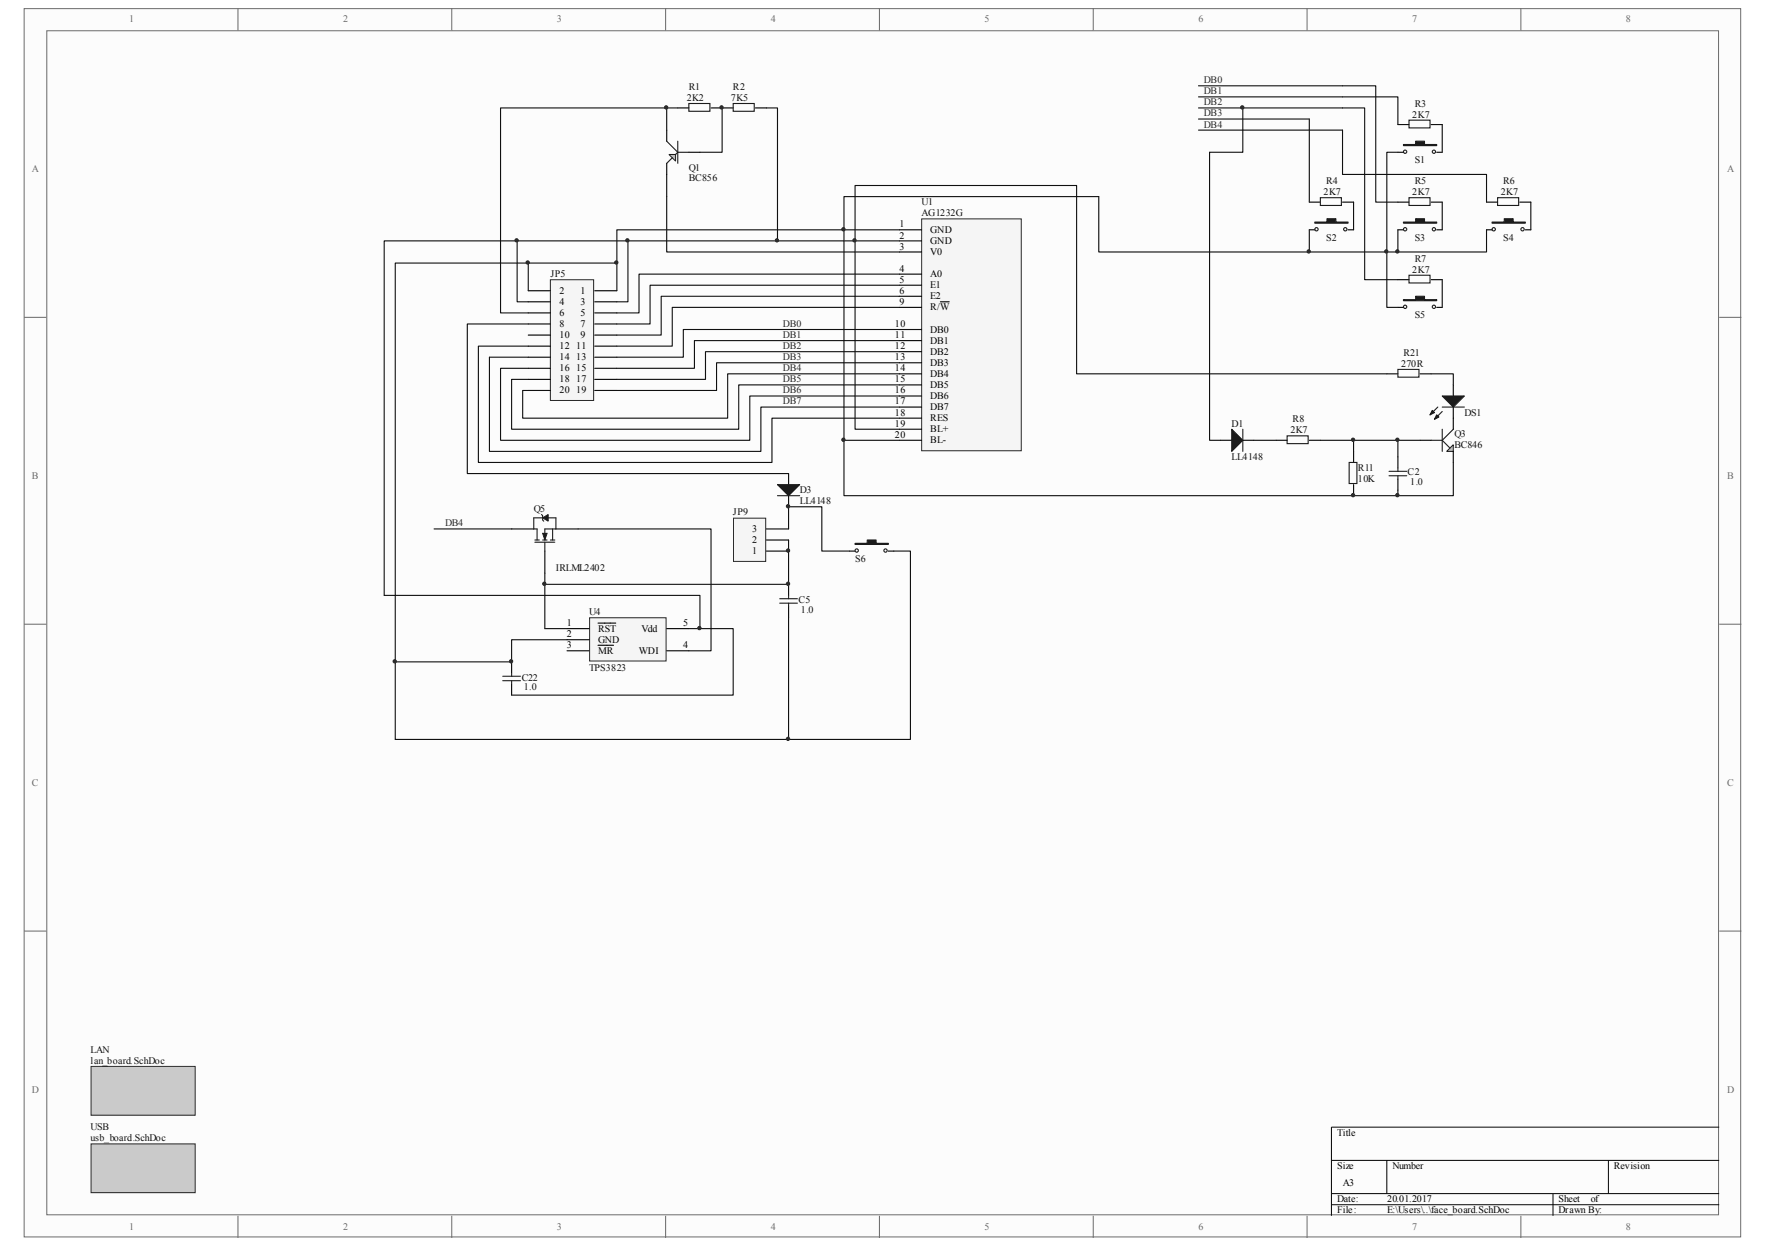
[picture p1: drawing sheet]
# Altium schematic sheet face_board.SchDoc
size A3

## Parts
C2  1.0  [_1206]
C5  1.0  [_1206]
C22  1.0  [_1206]
D1  LL4148  [_1206d]
D3  LL4148  [_1206d]
DS1  LED0  [el3]  (value not drawn)
JP5  PLHD-20  [HDR2X10]  (value not drawn)
JP9  PLS-3  [HDR1X3]  (value not drawn)
Q1  BC856  [SO-G3]
Q3  BC846  [SO-G3]
Q5  IRLML2402  [SO-G3]
R1  2K2  [_1206]
R2  7K5  [_1206]
R3  2K7  [_1206]
R4  2K7  [_1206]
R5  2K7  [_1206]
R6  2K7  [_1206]
R7  2K7  [_1206]
R8  2K7  [_1206]
R11  10K  [_1206]
R21  270R  [_1206]
S1  SWT-9  [SWT-9]  (value not drawn)
S2  SWT-9  [SWT-9]  (value not drawn)
S3  SWT-9  [SWT-9]  (value not drawn)
S4  SWT-9  [SWT-9]  (value not drawn)
S5  SWT-9  [SWT-9]  (value not drawn)
S6  SWT-6  [SWT-6]  (value not drawn)
U1  AG1232G  [AG1232G]
U4  TPS3823  [SO-G5/P.95]

## Sub-sheets
LAN = lan_board.SchDoc: no entries
USB = usb_board.SchDoc: no entries

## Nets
DB0: JP5.13 R5.2 U1.10(DB0)
DB1: JP5.15 R3.2 U1.11(DB1)
DB2: D1.1(A) JP5.17 R7.2 U1.12(DB2)
DB3: JP5.19 R4.2 U1.13(DB3)
DB4: JP5.20 Q5.3(D) R6.2 U1.14(DB4)
DB5: JP5.18 U1.15(DB5)
DB6: JP5.16 U1.16(DB6)
DB7: JP5.14 U1.17(DB7)
NetC2_1: C2.1 C5.1 C22.2 JP5.1 JP5.2 Q3.2(E) R11.2 S1.1 S2.1 S3.1 S4.1 S5.1 S6.2 U1.1(GND) U1.20(BL-) U4.2(GND)
NetC2_2: C2.2 Q3.1(B) R8.1 R11.1
NetC5_2: C5.2 JP9.1 JP9.2 Q5.1(G) U4.1(~{RST})
NetC22_1: C22.1 JP5.3 JP5.4 R2.2 R21.2 U1.2(GND) U1.19(BL+) U4.5(Vdd)
NetD1_2: D1.2(K) R8.2
NetD3_1: D3.1(A) JP5.8
NetD3_2: D3.2(K) JP9.3 S6.1
NetDS1_1: DS1.1(A) R21.1
NetDS1_2: DS1.2(K) Q3.3(C)
NetJP5_5: JP5.5 U1.4(A0)
NetJP5_6: JP5.6 Q1.3(C) R1.1
NetJP5_7: JP5.7 U1.5(E1)
NetJP5_9: JP5.9 U1.6(E2)
NetJP5_11: JP5.11 U1.9(R/~{W})
NetJP5_12: JP5.12 U1.18(RES)
NetQ1_1: Q1.1(B) R1.2 R2.1
NetQ1_2: Q1.2(E) U1.3(V0)
NetQ5_2: Q5.2(S) U4.4(WDI)
NetR3_1: R3.1 S1.2
NetR4_1: R4.1 S2.2
NetR5_1: R5.1 S3.2
NetR6_1: R6.1 S4.2
NetR7_1: R7.1 S5.2

Not connected (* = marked no-connect by the designer): JP5 10; U4 3(~{MR})
